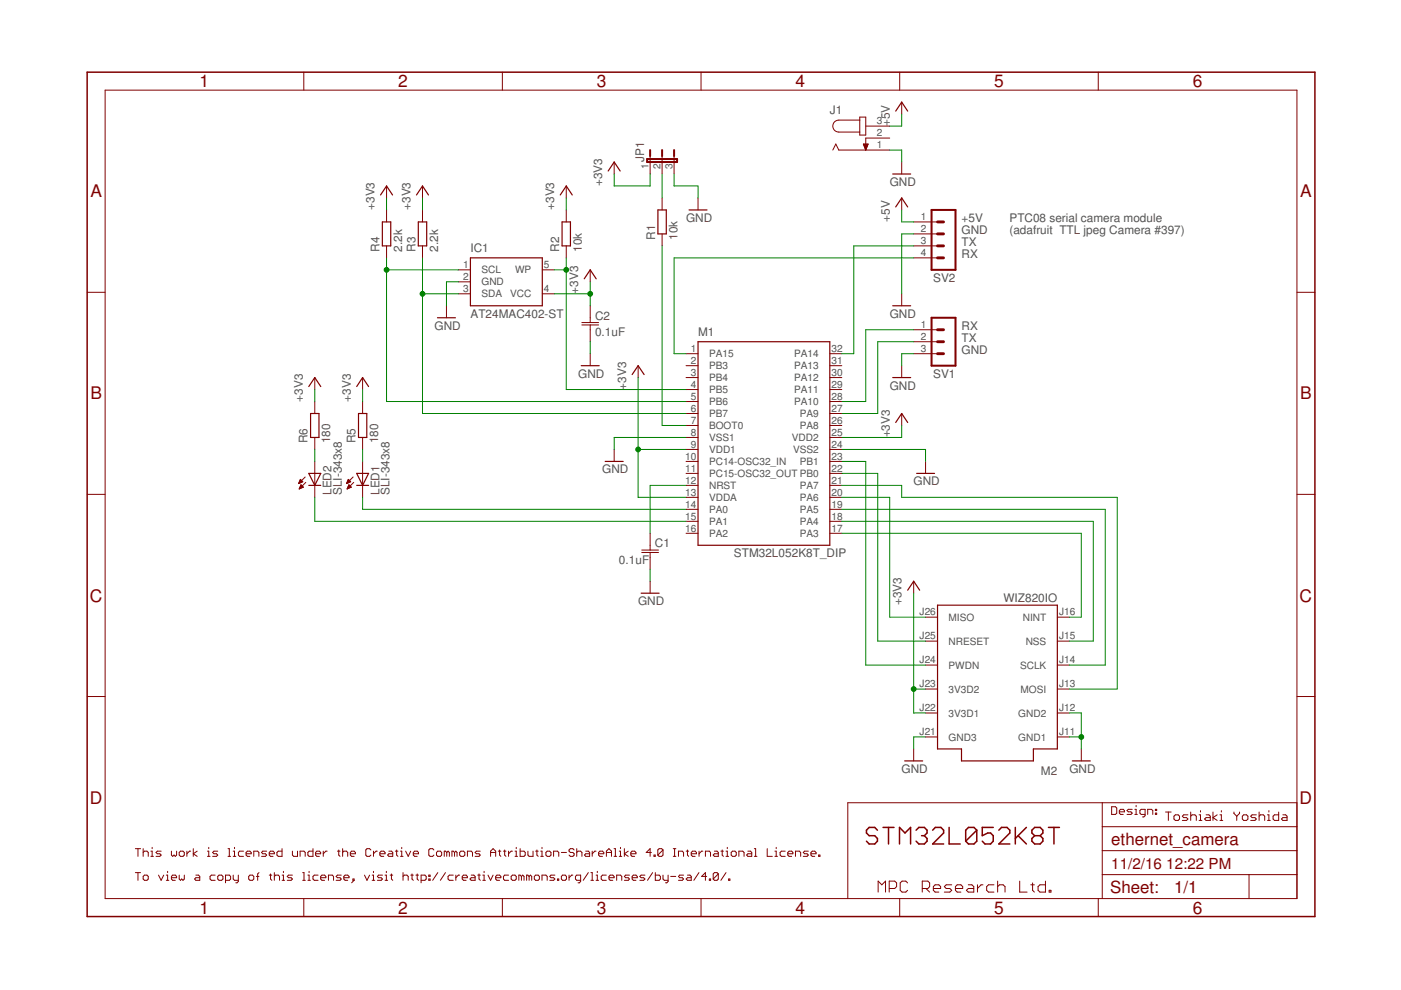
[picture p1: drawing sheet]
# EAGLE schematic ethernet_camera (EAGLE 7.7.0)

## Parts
C1  0.1uF  C-JIS050-024X044  [C050-024X044]
C2  0.1uF  C-JIS050-024X044  [C050-024X044]
IC1  AT24MAC402-ST  [SOT23-5L]
J1  JACK-PLUG0  [SPC4077]
JP1  JP2E  [JP2]
LED1  SLI-343x8  LED3MM  [LED3MM]
LED2  SLI-343x8  LED3MM  [LED3MM]
M1  STM32L052K8T_DIP  [DIP32]
M2  WIZ820IO  [WIZ820IO]
R1  10k  R-EU_0207/2V  [0207/2V]
R2  10k  R-EU_0207/2V  [0207/2V]
R3  2.2k  R-EU_0207/2V  [0207/2V]
R4  2.2k  R-EU_0207/2V  [0207/2V]
R5  180  R-EU_0207/2V  [0207/2V]
R6  180  R-EU_0207/2V  [0207/2V]
SV1  MA03-1  [MA03-1]
SV2  MA04-1  [MA04-1]

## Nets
+3V3: C2.1 IC1.4(VCC) JP1.1 M1.9(VDD1) M1.13(VDDA) M1.25(VDD2) M2.J22(3V3D1) M2.J23(3V3D2) R2.2 R3.2 R4.2 R5.2 R6.2
+5V: J1.3 SV2.1
GND: C1.2 C2.2 IC1.2(GND) J1.1 JP1.3 M1.8(VSS1) M1.24(VSS2) M2.J11(GND1) M2.J12(GND2) M2.J21(GND3) SV1.3 SV2.2
N$1: M1.27(PA9) SV1.2
N$2: M1.7(BOOT0) R1.1
N$3: M1.28(PA10) SV1.1
N$4: C1.1 M1.12(NRST)
N$5: M1.17(PA3) M2.J16(NINT)
N$6: JP1.2 R1.2
N$7: LED2.A R6.1
N$8: M1.22(PB0) M2.J25(NRESET)
N$9: LED1.A R5.1
N$10: M1.18(PA4) M2.J15(NSS)
N$11: M1.19(PA5) M2.J14(SCLK)
N$12: M1.21(PA7) M2.J13(MOSI)
N$13: M1.20(PA6) M2.J26(MISO)
N$14: M1.23(PB1) M2.J24(PWDN)
N$15: IC1.5(WP) M1.4(PB5) R2.1
N$16: IC1.3(SDA) M1.6(PB7) R3.1
N$17: IC1.1(SCL) M1.5(PB6) R4.1
N$18: LED1.K(C) M1.14(PA0)
N$19: LED2.K(C) M1.15(PA1)
N$20: M1.1(PA15) SV2.4
N$21: M1.32(PA14) SV2.3
Unconnected: J1.2 M1.2(PB3) M1.3(PB4) M1.10(PC14-OSC32_IN) M1.11(PC15-OSC32_OUT) M1.16(PA2) M1.26(PA8) M1.29(PA11) M1.30(PA12) M1.31(PA13)

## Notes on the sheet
- +5V | PTC08 serial camera module
- GND | (adafruit  TTL jpeg Camera #397)
- TX
- RX
- RX
- TX
- GND
- Design:
- Toshiaki Yoshida
- STM32L052K8T
- This work is licensed under the Creative Commons Attribution-ShareAlike 4.0 International License.
- To view a copy of this license, visit http://creativecommons.org/licenses/by-sa/4.0/.
- MPC Research Ltd.
